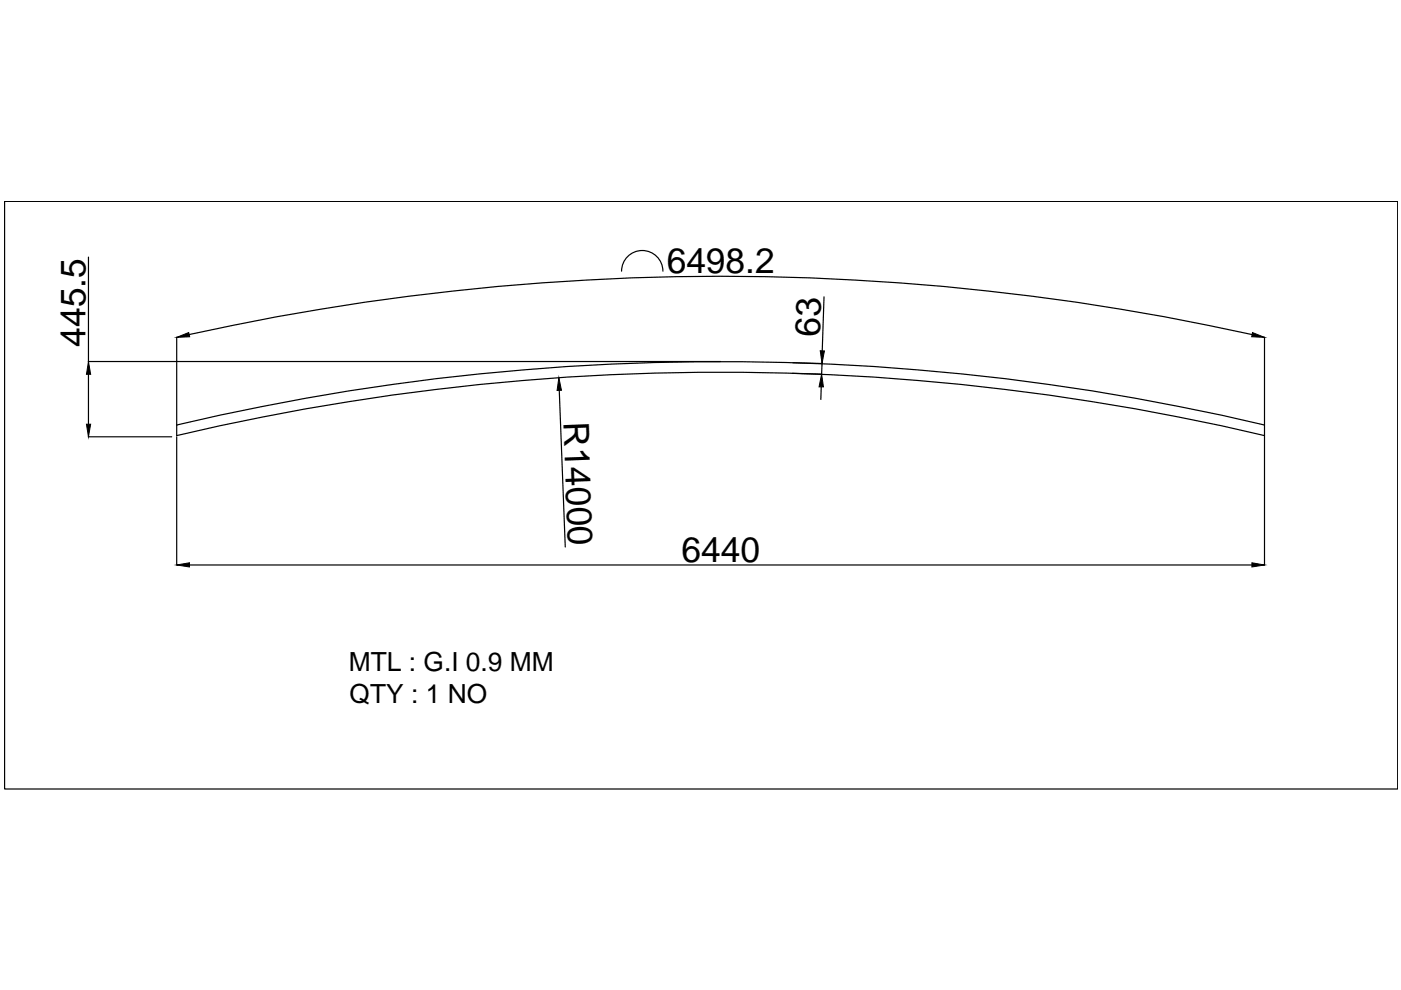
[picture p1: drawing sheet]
<svg xmlns="http://www.w3.org/2000/svg" width="297mm" height="210mm" viewBox="0 0 297 210" stroke-linecap="round" stroke-linejoin="round" font-family="sans-serif">
<!-- layer: 0 -->
<g fill="none" stroke="#000" stroke-width=".25">
<path d="M1 42.7h295.3v124.6h-295.3zM18.8 54.5v22.2M140.5 57.5a4.4 4.4 0 0 0-4.3-4.4 4.4 4.4 0 0 0-4.4 4.4M18.7 76.7h134.1M18.8 79.4v10.5M37.5 71.5v18.6M40.1 70.9a519.9 519.9 0 0 1 225.4 0M168.1 76.9l6.2 .2M174.3 77.1l-.1 2.2-6.2-.2M174.7 62.9l-.4 11.5M268.1 71.5v18.6M18.7 92.6h17.7"/>
<path d="M37.5 90.1a501.4 501.4 0 0 1 230.6 0v2.3a501.4 501.4 0 0 0-230.6 0zM37.5 92.6v27.2M118.6 82.8l1.2 33.2M174.1 82l-.1 2.7M268.1 92.4v27.4M40.2 119.8h225.2"/>
</g>
<path d="M18.8 76.7l.4 2.7h-.9zM37.5 71.5l2.5-1 .2 .9zM173.9 74.4h.9l-.5 2.7zM265.6 70.5l2.5 1-2.7-.1zM18.3 89.9h.9l-.4 2.7zM118.5 80.1l.5 2.6-.9 .1zM174.2 79.3l.4 2.7h-.9zM37.5 119.8l2.7-.5v.9zM265.4 119.3l2.7 .5-2.7 .4z" fill="#000" stroke="#000" stroke-width=".21"/>
<g font-size="7.5">
<text x="141.4" y="57.9">6498.2</text>
<text x="173.8" y="71.4" transform="rotate(-88 173.8 71.4)">63</text>
<text x="18.1" y="73.5" transform="rotate(-90 18.1 73.5)">445.5</text>
<text x="119.5" y="89.5" transform="rotate(88 119.5 89.5)">R14000</text>
<text x="144.5" y="119.2">6440</text>
</g>
<g font-size="5.6">
<text x="74" y="142.2">MTL : G.I 0.9 MM</text>
<text x="74.1" y="149">QTY : 1 NO</text>
</g>
</svg>
